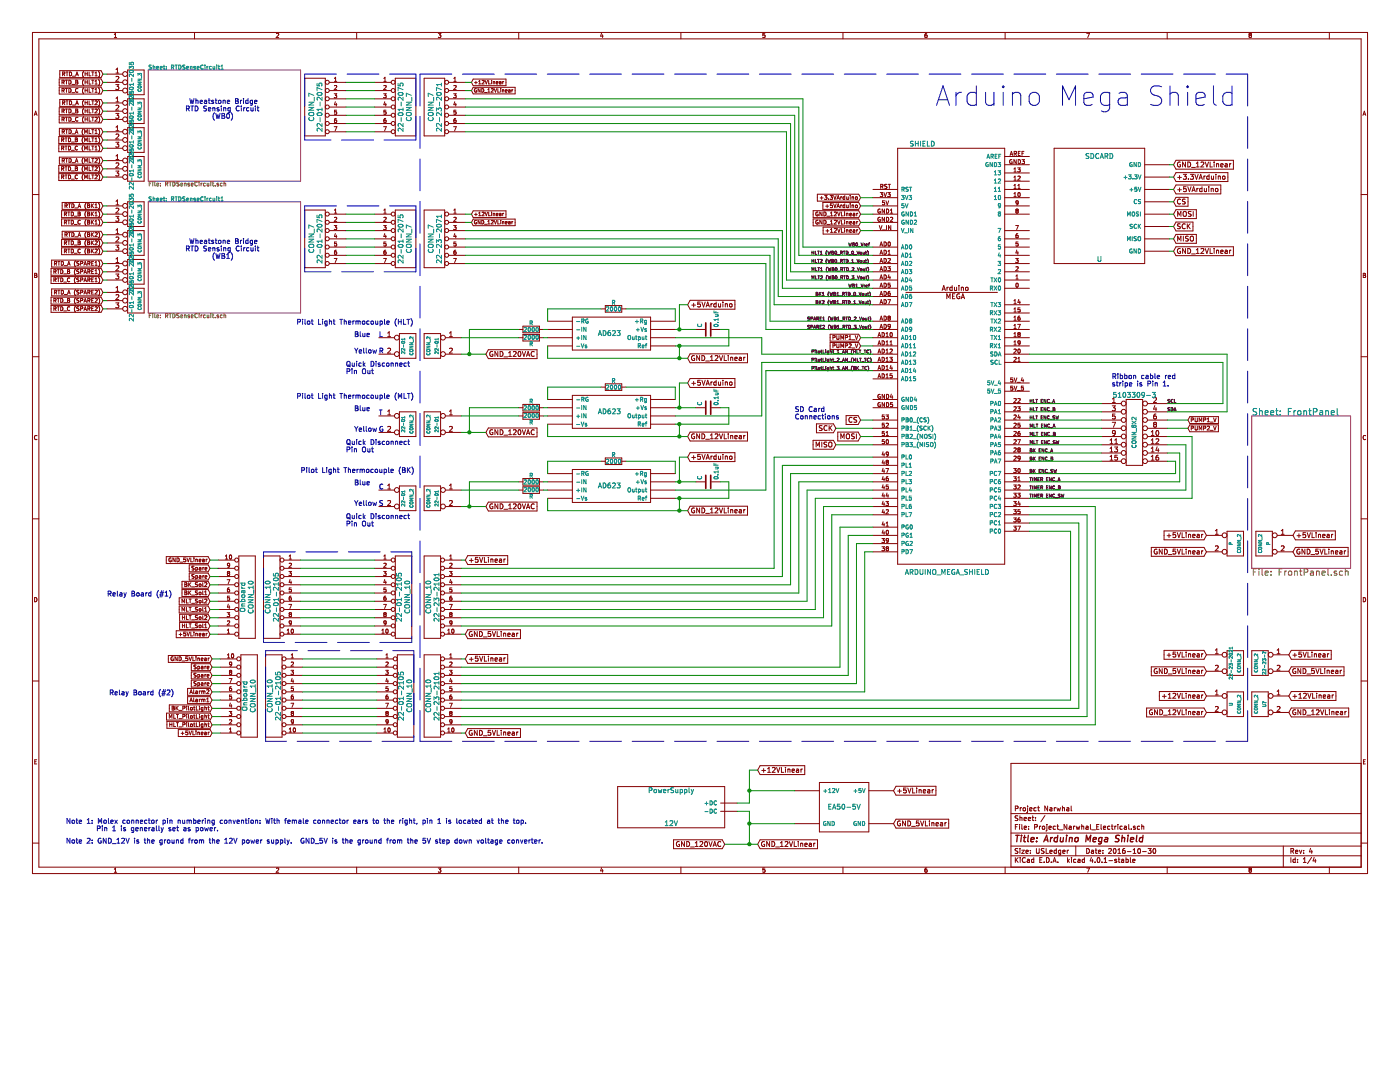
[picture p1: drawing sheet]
EESchema Schematic File Version 2
LIBS:Project_Narwhal_Electrical-rescue
LIBS:power
LIBS:device
LIBS:transistors
LIBS:conn
LIBS:linear
LIBS:regul
LIBS:74xx
LIBS:cmos4000
LIBS:adc-dac
LIBS:memory
LIBS:xilinx
LIBS:microcontrollers
LIBS:dsp
LIBS:microchip
LIBS:analog_switches
LIBS:motorola
LIBS:texas
LIBS:intel
LIBS:audio
LIBS:interface
LIBS:digital-audio
LIBS:philips
LIBS:display
LIBS:cypress
LIBS:siliconi
LIBS:opto
LIBS:atmel
LIBS:valves
LIBS:NarwhalLib
LIBS:Project_Narwhal_Electrical-cache
EELAYER 25 0
EELAYER END
$Descr USLedger 17000 11000
encoding utf-8
Sheet 1 4
Title "Arduino Mega Shield"
Date "2016-10-30"
Rev "4"
Comp "Project Narwhal"
Comment1 ""
Comment2 ""
Comment3 ""
Comment4 ""
$EndDescr
$Comp
L CONN_10 22-01-2105
U 1 1
P 4900 7250
F 0 "22-01-2105" V 4850 7250 60  0000 C CNN
F 1 "CONN_10" V 4950 7250 60  0000 C CNN
F 2 "" H 4900 7250 60  0000 C CNN
F 3 "" H 4900 7250 60  0000 C CNN
	1    4900 7250
	1    0    0    -1  
$EndComp
$Comp
L CONN_10 22-01-2105
U 1 1
P 4925 8450
F 0 "22-01-2105" V 4875 8450 60  0000 C CNN
F 1 "CONN_10" V 4975 8450 60  0000 C CNN
F 2 "" H 4925 8450 60  0000 C CNN
F 3 "" H 4925 8450 60  0000 C CNN
	1    4925 8450
	1    0    0    -1  
$EndComp
$Comp
L CONN_10 22-23-2101
U 1 1
P 5250 7250
F 0 "22-23-2101" V 5200 7250 60  0000 C CNN
F 1 "CONN_10" V 5300 7250 60  0000 C CNN
F 2 "" H 5250 7250 60  0000 C CNN
F 3 "" H 5250 7250 60  0000 C CNN
	1    5250 7250
	-1   0    0    -1  
$EndComp
$Comp
L CONN_10 22-23-2101
U 1 1
P 5250 8450
F 0 "22-23-2101" V 5200 8450 60  0000 C CNN
F 1 "CONN_10" V 5300 8450 60  0000 C CNN
F 2 "" H 5250 8450 60  0000 C CNN
F 3 "" H 5250 8450 60  0000 C CNN
	1    5250 8450
	-1   0    0    -1  
$EndComp
Text Notes 3600 3950 0    60   ~ 0
Pilot Light Thermocouple (HLT)
Text Notes 3600 4850 0    60   ~ 0
Pilot Light Thermocouple (MLT)
Text Notes 3650 5750 0    60   ~ 0
Pilot Light Thermocouple (BK)
$Comp
L CONN_10 Onboard
U 1 1
P 3000 7250
F 0 "Onboard" V 2950 7250 60  0000 C CNN
F 1 "CONN_10" V 3050 7250 60  0000 C CNN
F 2 "" H 3000 7250 60  0000 C CNN
F 3 "" H 3000 7250 60  0000 C CNN
	1    3000 7250
	1    0    0    1   
$EndComp
$Comp
L CONN_10 Onboard
U 1 1
P 3025 8450
F 0 "Onboard" V 2975 8450 60  0000 C CNN
F 1 "CONN_10" V 3075 8450 60  0000 C CNN
F 2 "" H 3025 8450 60  0000 C CNN
F 3 "" H 3025 8450 60  0000 C CNN
	1    3025 8450
	1    0    0    1   
$EndComp
$Comp
L CONN_10 22-01-2105
U 1 1
P 3300 7250
F 0 "22-01-2105" V 3250 7250 60  0000 C CNN
F 1 "CONN_10" V 3350 7250 60  0000 C CNN
F 2 "" H 3300 7250 60  0000 C CNN
F 3 "" H 3300 7250 60  0000 C CNN
	1    3300 7250
	-1   0    0    -1  
$EndComp
$Comp
L CONN_10 22-01-2105
U 1 1
P 3325 8450
F 0 "22-01-2105" V 3275 8450 60  0000 C CNN
F 1 "CONN_10" V 3375 8450 60  0000 C CNN
F 2 "" H 3325 8450 60  0000 C CNN
F 3 "" H 3325 8450 60  0000 C CNN
	1    3325 8450
	-1   0    0    -1  
$EndComp
Text Notes 1325 8450 0    60   ~ 0
Relay Board (#2)
Text Notes 1300 7250 0    60   ~ 0
Relay Board (#1)
$Sheet
S 15200 5050 1200 1850
U 55E39838
F0 "FrontPanel" 79
F1 "FrontPanel.sch" 79
$EndSheet
$Comp
L ARDUINO_MEGA_SHIELD SHIELD
U 1 1
P 11600 4250
F 0 "SHIELD" H 11200 6750 60  0000 C CNN
F 1 "ARDUINO_MEGA_SHIELD" H 11500 1550 60  0000 C CNN
F 2 "" H 11600 4250 60  0000 C CNN
F 3 "" H 11600 4250 60  0000 C CNN
	1    11600 4250
	1    0    0    -1  
$EndComp
Text GLabel 1250 900  0    47   Input ~ 0
RTD_A (HLT1)
Text GLabel 1250 1000 0    47   Input ~ 0
RTD_B (HLT1)
Text GLabel 1250 1100 0    47   Input ~ 0
RTD_C (HLT1)
Text GLabel 2550 7100 0    47   Input ~ 0
BK_Sol2
Text GLabel 2550 7200 0    47   Input ~ 0
BK_Sol1
Text GLabel 2550 7300 0    47   Input ~ 0
MLT_Sol2
Text GLabel 2550 7400 0    47   Input ~ 0
MLT_Sol1
Text GLabel 2550 7500 0    47   Input ~ 0
HLT_Sol2
Text GLabel 2550 7600 0    47   Input ~ 0
HLT_Sol1
Text GLabel 2550 7700 0    47   Input ~ 0
+5VLinear
Text GLabel 2575 8000 0    47   Input ~ 0
GND_5VLinear
Text GLabel 2575 8100 0    47   Input ~ 0
Spare
Text GLabel 2575 8200 0    47   Input ~ 0
Spare
Text GLabel 2575 8300 0    47   Input ~ 0
Spare
Text GLabel 2575 8400 0    47   Input ~ 0
Alarm2
Text GLabel 2575 8500 0    47   Input ~ 0
Alarm1
Text GLabel 2575 8600 0    47   Input ~ 0
BK_PilotLight
Text GLabel 2575 8700 0    47   Input ~ 0
MLT_PilotLight
Text GLabel 2575 8800 0    47   Input ~ 0
HLT_PilotLight
Text GLabel 2575 8900 0    47   Input ~ 0
+5VLinear
Text Label 9850 4300 0    39   ~ 0
PilotLight_1_AN_(HLT_TC)
Text Label 9850 4400 0    39   ~ 0
PilotLight_2_AN_(MLT_TC)
Text Label 9850 4500 0    39   ~ 0
PilotLight_3_AN_(BK_TC)
Text Label 10300 3000 0    39   ~ 0
WB0_Vref
Text Label 9850 3100 0    39   ~ 0
HLT1 (WB0_RTD_0_Vout)
$Comp
L CONN_3 22-01-2035
U 1 1
P 1650 1000
F 0 "22-01-2035" V 1600 1000 50  0000 C CNN
F 1 "CONN_3" V 1700 1000 40  0000 C CNN
F 2 "" H 1650 1000 60  0000 C CNN
F 3 "" H 1650 1000 60  0000 C CNN
	1    1650 1000
	1    0    0    -1  
$EndComp
$Comp
L CONN_3 22-01-2035
U 1 1
P 1650 1350
F 0 "22-01-2035" V 1600 1350 50  0000 C CNN
F 1 "CONN_3" V 1700 1350 40  0000 C CNN
F 2 "" H 1650 1350 60  0000 C CNN
F 3 "" H 1650 1350 60  0000 C CNN
	1    1650 1350
	1    0    0    -1  
$EndComp
$Comp
L CONN_3 22-01-2035
U 1 1
P 1650 1700
F 0 "22-01-2035" V 1600 1700 50  0000 C CNN
F 1 "CONN_3" V 1700 1700 40  0000 C CNN
F 2 "" H 1650 1700 60  0000 C CNN
F 3 "" H 1650 1700 60  0000 C CNN
	1    1650 1700
	1    0    0    -1  
$EndComp
$Sheet
S 1800 850  1850 1350
U 55E57BF5
F0 "RTDSenseCircuit1" 50
F1 "RTDSenseCircuit.sch" 50
$EndSheet
Text GLabel 5725 1000 2    43   Input ~ 0
+12VLinear
Text GLabel 5725 1100 2    43   Input ~ 0
GND_12VLinear
Text GLabel 5650 6800 2    60   Input ~ 0
+5VLinear
Text GLabel 5650 8000 2    60   Input ~ 0
+5VLinear
Text GLabel 10450 2500 0    47   Input ~ 0
+5VArduino
Text GLabel 10450 2600 0    47   Input ~ 0
GND_12VLinear
Text GLabel 1250 1250 0    47   Input ~ 0
RTD_A (HLT2)
Text GLabel 1250 1350 0    47   Input ~ 0
RTD_B (HLT2)
Text GLabel 1250 1450 0    47   Input ~ 0
RTD_C (HLT2)
Text GLabel 1250 1600 0    47   Input ~ 0
RTD_A (MLT1)
Text GLabel 1250 1700 0    47   Input ~ 0
RTD_B (MLT1)
Text GLabel 1250 1800 0    47   Input ~ 0
RTD_C (MLT1)
$Comp
L CONN_3 22-01-2035
U 1 1
P 1650 2050
F 0 "22-01-2035" V 1600 2050 50  0000 C CNN
F 1 "CONN_3" V 1700 2050 40  0000 C CNN
F 2 "" H 1650 2050 60  0000 C CNN
F 3 "" H 1650 2050 60  0000 C CNN
	1    1650 2050
	1    0    0    -1  
$EndComp
Text GLabel 1250 1950 0    47   Input ~ 0
RTD_A (MLT2)
Text GLabel 1250 2050 0    47   Input ~ 0
RTD_B (MLT2)
Text GLabel 1250 2150 0    47   Input ~ 0
RTD_C (MLT2)
Text GLabel 1250 2500 0    47   Input ~ 0
RTD_A (BK1)
Text GLabel 1250 2600 0    47   Input ~ 0
RTD_B (BK1)
Text GLabel 1250 2700 0    47   Input ~ 0
RTD_C (BK1)
$Comp
L CONN_3 22-01-2035
U 1 1
P 1650 2600
F 0 "22-01-2035" V 1600 2600 50  0000 C CNN
F 1 "CONN_3" V 1700 2600 40  0000 C CNN
F 2 "" H 1650 2600 60  0000 C CNN
F 3 "" H 1650 2600 60  0000 C CNN
	1    1650 2600
	1    0    0    -1  
$EndComp
$Comp
L CONN_3 22-01-2035
U 1 1
P 1650 2950
F 0 "22-01-2035" V 1600 2950 50  0000 C CNN
F 1 "CONN_3" V 1700 2950 40  0000 C CNN
F 2 "" H 1650 2950 60  0000 C CNN
F 3 "" H 1650 2950 60  0000 C CNN
	1    1650 2950
	1    0    0    -1  
$EndComp
$Comp
L CONN_3 22-01-2035
U 1 1
P 1650 3300
F 0 "22-01-2035" V 1600 3300 50  0000 C CNN
F 1 "CONN_3" V 1700 3300 40  0000 C CNN
F 2 "" H 1650 3300 60  0000 C CNN
F 3 "" H 1650 3300 60  0000 C CNN
	1    1650 3300
	1    0    0    -1  
$EndComp
Text GLabel 1250 2850 0    47   Input ~ 0
RTD_A (BK2)
Text GLabel 1250 2950 0    47   Input ~ 0
RTD_B (BK2)
Text GLabel 1250 3050 0    47   Input ~ 0
RTD_C (BK2)
Text GLabel 1250 3200 0    47   Input ~ 0
RTD_A (SPARE1)
Text GLabel 1250 3300 0    47   Input ~ 0
RTD_B (SPARE1)
Text GLabel 1250 3400 0    47   Input ~ 0
RTD_C (SPARE1)
$Comp
L CONN_3 22-01-2035
U 1 1
P 1650 3650
F 0 "22-01-2035" V 1600 3650 50  0000 C CNN
F 1 "CONN_3" V 1700 3650 40  0000 C CNN
F 2 "" H 1650 3650 60  0000 C CNN
F 3 "" H 1650 3650 60  0000 C CNN
	1    1650 3650
	1    0    0    -1  
$EndComp
Text GLabel 1250 3550 0    47   Input ~ 0
RTD_A (SPARE2)
Text GLabel 1250 3650 0    47   Input ~ 0
RTD_B (SPARE2)
Text GLabel 1250 3750 0    47   Input ~ 0
RTD_C (SPARE2)
$Sheet
S 1800 2450 1850 1350
U 55E62603
F0 "RTDSenseCircuit1" 50
F1 "RTDSenseCircuit.sch" 50
$EndSheet
Text Notes 2250 1450 0    60   ~ 0
 Wheatstone Bridge \nRTD Sensing Circuit\n       (WB0)
Text Notes 2250 3150 0    60   ~ 0
 Wheatstone Bridge \nRTD Sensing Circuit\n       (WB1)
Text Label 9850 3200 0    39   ~ 0
HLT2 (WB0_RTD_1_Vout)
Text Label 9850 3300 0    39   ~ 0
MLT1 (WB0_RTD_2_Vout)
Text Label 9850 3400 0    39   ~ 0
MLT2 (WB0_RTD_3_Vout)
Text Label 10300 3500 0    39   ~ 0
WB1_Vref
Text Label 9900 3600 0    39   ~ 0
BK1 (WB1_RTD_0_Vout)
Text Label 9900 3700 0    39   ~ 0
BK2 (WB1_RTD_1_Vout)
Text Label 9800 3900 0    39   ~ 0
SPARE1 (WB1_RTD_2_Vout)
Text Label 9800 4000 0    39   ~ 0
SPARE2 (WB1_RTD_3_Vout)
Text Label 12500 4900 0    39   ~ 0
HLT ENC_A
Text Label 12500 5000 0    39   ~ 0
HLT ENC_B
Text Label 12500 5100 0    39   ~ 0
HLT ENC_SW
Text Label 12500 5200 0    39   ~ 0
MLT ENC_A
Text Label 12500 5300 0    39   ~ 0
MLT ENC_B
Text Label 12500 5400 0    39   ~ 0
MLT ENC_SW
Text Label 12500 5500 0    39   ~ 0
BK ENC_A
Text Label 12500 5600 0    39   ~ 0
BK ENC_B
Text Label 12500 5750 0    39   ~ 0
BK ENC_SW
Text Label 12500 5850 0    39   ~ 0
TIMER ENC_A
Text Label 12500 5950 0    39   ~ 0
TIMER ENC_B
Text Label 12500 6050 0    39   ~ 0
TIMER ENC_SW
$Comp
L CONN_2 22-23-2021
U 1 1
P 15000 8050
F 0 "22-23-2021" V 14950 8050 40  0000 C CNN
F 1 "CONN_2" V 15050 8050 40  0000 C CNN
F 2 "" H 15000 8050 60  0000 C CNN
F 3 "" H 15000 8050 60  0000 C CNN
	1    15000 8050
	1    0    0    -1  
$EndComp
Text GLabel 14650 8150 0    60   Input ~ 0
GND_5VLinear
Text GLabel 14650 7950 0    60   Input ~ 0
+5VLinear
Text Label 14175 5000 0    39   ~ 0
SDA
Text Label 14175 4900 0    39   ~ 0
SCL
Text GLabel 14425 5100 2    47   Input ~ 0
PUMP1_V
Text GLabel 14425 5200 2    47   Input ~ 0
PUMP2_V
Text GLabel 10450 4100 0    47   Input ~ 0
PUMP1_V
Text GLabel 10450 4200 0    47   Input ~ 0
PUMP2_V
Text Notes 11350 1300 0    236  ~ 0
Arduino Mega Shield
$Comp
L EA50-5V U?
U 1 1
P 10250 9800
F 0 "U?" H 10250 9800 60  0001 C CNN
F 1 "EA50-5V" H 10250 9800 60  0000 C CNN
F 2 "" H 10250 9800 60  0000 C CNN
F 3 "" H 10250 9800 60  0000 C CNN
	1    10250 9800
	1    0    0    -1  
$EndComp
Text GLabel 10850 9600 2    60   Input ~ 0
+5VLinear
Text GLabel 10850 10000 2    60   Input ~ 0
GND_5VLinear
Text GLabel 2550 7000 0    47   Input ~ 0
Spare
Text GLabel 2550 6900 0    47   Input ~ 0
Spare
Text GLabel 2550 6800 0    47   Input ~ 0
GND_5VLinear
$Comp
L CONN_7 22-01-2075
U 1 1
P 4900 1300
F 0 "22-01-2075" V 4870 1300 60  0000 C CNN
F 1 "CONN_7" V 4970 1300 60  0000 C CNN
F 2 "" H 4900 1300 60  0000 C CNN
F 3 "" H 4900 1300 60  0000 C CNN
	1    4900 1300
	1    0    0    -1  
$EndComp
$Comp
L CONN_7 22-01-2075
U 1 1
P 3850 1300
F 0 "22-01-2075" V 3820 1300 60  0000 C CNN
F 1 "CONN_7" V 3920 1300 60  0000 C CNN
F 2 "" H 3850 1300 60  0000 C CNN
F 3 "" H 3850 1300 60  0000 C CNN
	1    3850 1300
	-1   0    0    -1  
$EndComp
$Comp
L CONN_7 22-23-2071
U 1 1
P 5300 1300
F 0 "22-23-2071" V 5270 1300 60  0000 C CNN
F 1 "CONN_7" V 5370 1300 60  0000 C CNN
F 2 "" H 5300 1300 60  0000 C CNN
F 3 "" H 5300 1300 60  0000 C CNN
	1    5300 1300
	-1   0    0    -1  
$EndComp
$Comp
L CONN_7 22-01-2075
U 1 1
P 4900 2900
F 0 "22-01-2075" V 4870 2900 60  0000 C CNN
F 1 "CONN_7" V 4970 2900 60  0000 C CNN
F 2 "" H 4900 2900 60  0000 C CNN
F 3 "" H 4900 2900 60  0000 C CNN
	1    4900 2900
	1    0    0    -1  
$EndComp
$Comp
L CONN_7 22-01-2075
U 1 1
P 3850 2900
F 0 "22-01-2075" V 3820 2900 60  0000 C CNN
F 1 "CONN_7" V 3920 2900 60  0000 C CNN
F 2 "" H 3850 2900 60  0000 C CNN
F 3 "" H 3850 2900 60  0000 C CNN
	1    3850 2900
	-1   0    0    -1  
$EndComp
Text GLabel 5725 2600 2    43   Input ~ 0
+12VLinear
Text GLabel 5725 2700 2    43   Input ~ 0
GND_12VLinear
$Comp
L CONN_7 22-23-2071
U 1 1
P 5300 2900
F 0 "22-23-2071" V 5270 2900 60  0000 C CNN
F 1 "CONN_7" V 5370 2900 60  0000 C CNN
F 2 "" H 5300 2900 60  0000 C CNN
F 3 "" H 5300 2900 60  0000 C CNN
	1    5300 2900
	-1   0    0    -1  
$EndComp
$Comp
L CONN_8X2 5103309-3
U 1 1
P 13775 5250
F 0 "5103309-3" H 13775 5700 60  0000 C CNN
F 1 "CONN_8X2" V 13775 5250 50  0000 C CNN
F 2 "" H 13775 5250 60  0000 C CNN
F 3 "" H 13775 5250 60  0000 C CNN
	1    13775 5250
	1    0    0    -1  
$EndComp
$Comp
L CONN_2 U
U 1 1
P 15000 8550
F 0 "U" V 14950 8550 40  0000 C CNN
F 1 "CONN_2" V 15050 8550 40  0000 C CNN
F 2 "" H 15000 8550 60  0000 C CNN
F 3 "" H 15000 8550 60  0000 C CNN
	1    15000 8550
	1    0    0    -1  
$EndComp
Text GLabel 14650 8650 0    60   Input ~ 0
GND_12VLinear
Text GLabel 14650 8450 0    60   Input ~ 0
+12VLinear
$Comp
L SDCARD U
U 1 1
P 13350 2450
F 0 "U" H 13350 1750 60  0000 C CNN
F 1 "SDCARD" H 13350 3000 60  0000 C CNN
F 2 "" H 13350 2400 60  0000 C CNN
F 3 "" H 13350 2400 60  0000 C CNN
	1    13350 2450
	1    0    0    -1  
$EndComp
Text GLabel 14250 2000 2    60   Input ~ 0
GND_12VLinear
Text GLabel 14250 3050 2    60   Input ~ 0
GND_12VLinear
Text GLabel 10450 2400 0    47   Input ~ 0
+3.3VArduino
Text Notes 800  10100 0    60   ~ 0
Note 1: Molex connector pin numbering convention: With female connector ears to the right, pin 1 is located at the top.\n        Pin 1 is generally set as power.
Text Notes 800  10250 0    60   ~ 0
Note 2: GND_12V is the ground from the 12V power supply.  GND_5V is the ground from the 5V step down voltage converter.
Text Notes 13500 4700 0    60   ~ 0
Ribbon cable red\nstripe is Pin 1.
Text GLabel 14650 6500 0    60   Input ~ 0
+5VLinear
$Comp
L CONN_2 P
U 1 1
P 15000 6600
F 0 "P" V 14950 6600 40  0000 C CNN
F 1 "CONN_2" V 15050 6600 40  0000 C CNN
F 2 "" H 15000 6600 60  0000 C CNN
F 3 "" H 15000 6600 60  0000 C CNN
	1    15000 6600
	1    0    0    -1  
$EndComp
$Comp
L CONN_2 P
U 1 1
P 15350 6600
F 0 "P" V 15300 6600 40  0000 C CNN
F 1 "CONN_2" V 15400 6600 40  0000 C CNN
F 2 "" H 15350 6600 60  0000 C CNN
F 3 "" H 15350 6600 60  0000 C CNN
	1    15350 6600
	-1   0    0    -1  
$EndComp
Text GLabel 14650 6700 0    60   Input ~ 0
GND_5VLinear
Text GLabel 15700 6500 2    60   Input ~ 0
+5VLinear
Text GLabel 15700 6700 2    60   Input ~ 0
GND_5VLinear
$Comp
L PowerSupply 12V
U 1 1
P 8150 9800
F 0 "12V" H 8150 9600 60  0000 C CNN
F 1 "PowerSupply" H 8150 10000 60  0000 C CNN
F 2 "" H 8150 9800 60  0000 C CNN
F 3 "" H 8150 9800 60  0000 C CNN
	1    8150 9800
	-1   0    0    -1  
$EndComp
Text GLabel 9200 9350 2    60   Input ~ 0
+12VLinear
Text GLabel 9200 10250 2    60   Input ~ 0
GND_12VLinear
Wire Wire Line
	9750 3000 10600 3000
Wire Wire Line
	9700 3100 10600 3100
Wire Wire Line
	9650 3200 10600 3200
Wire Wire Line
	9600 3300 10600 3300
Wire Wire Line
	9550 3400 10600 3400
Wire Wire Line
	12500 4900 13375 4900
Wire Wire Line
	12500 5000 13375 5000
Wire Wire Line
	12500 5100 13375 5100
Wire Wire Line
	12500 5200 13375 5200
Wire Wire Line
	12500 5300 13375 5300
Wire Wire Line
	12500 5400 13375 5400
Wire Wire Line
	12500 5500 13375 5500
Wire Wire Line
	12500 5600 13375 5600
Wire Wire Line
	2550 7100 2650 7100
Wire Wire Line
	2650 7200 2550 7200
Wire Wire Line
	2550 7300 2650 7300
Wire Wire Line
	2650 7400 2550 7400
Wire Wire Line
	2550 7500 2650 7500
Wire Wire Line
	2650 7600 2550 7600
Wire Wire Line
	2650 7700 2550 7700
Wire Wire Line
	2575 8000 2675 8000
Wire Wire Line
	2675 8100 2575 8100
Wire Wire Line
	2575 8200 2675 8200
Wire Wire Line
	2675 8300 2575 8300
Wire Wire Line
	2575 8400 2675 8400
Wire Wire Line
	2675 8500 2575 8500
Wire Wire Line
	2575 8600 2675 8600
Wire Wire Line
	2675 8700 2575 8700
Wire Wire Line
	2575 8800 2675 8800
Wire Wire Line
	2675 8900 2575 8900
Wire Wire Line
	4550 6800 3650 6800
Wire Wire Line
	3650 6900 4550 6900
Wire Wire Line
	4550 7000 3650 7000
Wire Wire Line
	3650 7100 4550 7100
Wire Wire Line
	4550 7200 3650 7200
Wire Wire Line
	3650 7300 4550 7300
Wire Wire Line
	4550 7400 3650 7400
Wire Wire Line
	3650 7500 4550 7500
Wire Wire Line
	4550 7600 3650 7600
Wire Wire Line
	3650 7700 4550 7700
Wire Wire Line
	4575 8000 3675 8000
Wire Wire Line
	4575 8100 3675 8100
Wire Wire Line
	4575 8200 3675 8200
Wire Wire Line
	3675 8300 4575 8300
Wire Wire Line
	4575 8400 3675 8400
Wire Wire Line
	3675 8500 4575 8500
Wire Wire Line
	3675 8600 4575 8600
Wire Wire Line
	4575 8700 3675 8700
Wire Wire Line
	3675 8800 4575 8800
Wire Wire Line
	4575 8900 3675 8900
Wire Wire Line
	5600 7000 9500 7000
Wire Wire Line
	5600 7200 9700 7200
Wire Wire Line
	5600 7400 9900 7400
Wire Wire Line
	5600 7600 10100 7600
Wire Wire Line
	5650 6800 5600 6800
Wire Wire Line
	5600 8000 5650 8000
Wire Wire Line
	10450 2500 10600 2500
Wire Wire Line
	10450 2600 10600 2600
Wire Wire Line
	1300 900  1250 900 
Wire Wire Line
	1300 1000 1250 1000
Wire Wire Line
	1300 1100 1250 1100
Wire Wire Line
	1300 1250 1250 1250
Wire Wire Line
	1250 1350 1300 1350
Wire Wire Line
	1300 1450 1250 1450
Wire Wire Line
	1300 1600 1250 1600
Wire Wire Line
	1300 1700 1250 1700
Wire Wire Line
	1300 1800 1250 1800
Wire Wire Line
	1300 1950 1250 1950
Wire Wire Line
	1300 2050 1250 2050
Wire Wire Line
	1300 2150 1250 2150
Wire Wire Line
	1300 2500 1250 2500
Wire Wire Line
	1300 2600 1250 2600
Wire Wire Line
	1300 2700 1250 2700
Wire Wire Line
	1300 2850 1250 2850
Wire Wire Line
	1250 2950 1300 2950
Wire Wire Line
	1300 3050 1250 3050
Wire Wire Line
	1300 3200 1250 3200
Wire Wire Line
	1300 3300 1250 3300
Wire Wire Line
	1300 3400 1250 3400
Wire Wire Line
	1300 3550 1250 3550
Wire Wire Line
	1300 3650 1250 3650
Wire Wire Line
	1300 3750 1250 3750
Wire Wire Line
	9550 1600 9550 3400
Wire Wire Line
	9600 3300 9600 1500
Wire Wire Line
	9650 1400 9650 3200
Wire Wire Line
	9700 3100 9700 1300
Wire Wire Line
	9750 1200 9750 3000
Wire Notes Line
	3700 900  3700 1700
Wire Notes Line
	5050 900  5050 1700
Wire Notes Line
	5050 1700 3700 1700
Wire Notes Line
	3200 7800 3200 6700
Wire Notes Line
	3200 6700 5000 6700
Wire Notes Line
	5000 6700 5000 7800
Wire Notes Line
	5000 7800 3200 7800
Wire Notes Line
	3225 9000 3225 7900
Wire Notes Line
	3225 7900 5025 7900
Wire Notes Line
	5025 7900 5025 9000
Wire Notes Line
	5025 9000 3225 9000
Wire Wire Line
	12500 4300 14900 4300
Wire Wire Line
	12500 4400 14850 4400
Wire Wire Line
	14175 5100 14425 5100
Wire Wire Line
	14175 5200 14425 5200
Wire Notes Line
	5100 900  5100 9000
Wire Wire Line
	2650 6800 2550 6800
Wire Wire Line
	2550 6900 2650 6900
Wire Wire Line
	2650 7000 2550 7000
Wire Wire Line
	4200 1000 4550 1000
Wire Wire Line
	4550 1100 4200 1100
Wire Wire Line
	4200 1200 4550 1200
Wire Wire Line
	4550 1300 4200 1300
Wire Wire Line
	4200 1400 4550 1400
Wire Wire Line
	4550 1500 4200 1500
Wire Wire Line
	4200 1600 4550 1600
Wire Wire Line
	5725 1000 5650 1000
Wire Wire Line
	5650 1100 5725 1100
Wire Wire Line
	5650 1200 9750 1200
Wire Wire Line
	9700 1300 5650 1300
Wire Wire Line
	5650 1400 9650 1400
Wire Wire Line
	9600 1500 5650 1500
Wire Wire Line
	5650 1600 9550 1600
Wire Notes Line
	3700 900  5050 900 
Wire Notes Line
	3700 2500 3700 3300
Wire Notes Line
	5050 2500 5050 3300
Wire Notes Line
	5050 3300 3700 3300
Wire Wire Line
	4200 2600 4550 2600
Wire Wire Line
	4550 2700 4200 2700
Wire Wire Line
	4200 2800 4550 2800
Wire Wire Line
	4550 2900 4200 2900
Wire Wire Line
	4200 3000 4550 3000
Wire Wire Line
	4550 3100 4200 3100
Wire Wire Line
	4200 3200 4550 3200
Wire Notes Line
	3700 2500 5050 2500
Wire Wire Line
	5725 2600 5650 2600
Wire Wire Line
	5650 2700 5725 2700
Wire Wire Line
	14175 4900 14850 4900
Wire Wire Line
	14850 4900 14850 4400
Wire Wire Line
	14175 5000 14900 5000
Wire Wire Line
	14900 5000 14900 4300
Wire Wire Line
	12500 5750 14275 5750
Wire Wire Line
	14275 5750 14275 5600
Wire Wire Line
	14275 5600 14175 5600
Wire Wire Line
	12500 5850 14325 5850
Wire Wire Line
	14325 5850 14325 5500
Wire Wire Line
	14325 5500 14175 5500
Wire Wire Line
	12500 5950 14400 5950
Wire Wire Line
	14400 5950 14400 5400
Wire Wire Line
	14400 5400 14175 5400
Wire Wire Line
	12500 6050 14475 6050
Wire Wire Line
	14475 6050 14475 5300
Wire Wire Line
	14475 5300 14175 5300
Wire Wire Line
	10100 7600 10100 6250
Wire Wire Line
	10100 6250 10600 6250
Wire Wire Line
	9900 7400 9900 6050
Wire Wire Line
	9900 6050 10600 6050
Wire Wire Line
	9700 7200 9700 5850
Wire Wire Line
	9700 5850 10600 5850
Wire Wire Line
	9500 7000 9500 5650
Wire Wire Line
	9500 5650 10600 5650
Wire Wire Line
	10450 2400 10600 2400
Text GLabel 5650 7700 2    60   Input ~ 0
GND_5VLinear
Text GLabel 5650 8900 2    60   Input ~ 0
GND_5VLinear
Wire Wire Line
	5600 7700 5650 7700
Wire Wire Line
	5600 8900 5650 8900
Text Notes 4600 4100 0    60   ~ 0
L
Text Notes 4600 4300 0    60   ~ 0
R
Text Notes 4600 5050 0    60   ~ 0
T
Text Notes 4600 5250 0    60   ~ 0
G
Text Notes 4300 4100 0    60   ~ 0
Blue
Text Notes 4300 5000 0    60   ~ 0
Blue
Text Notes 4300 5900 0    60   ~ 0
Blue
Text Notes 4300 4300 0    60   ~ 0
Yellow
Text Notes 4300 5250 0    60   ~ 0
Yellow
Text Notes 4300 6150 0    60   ~ 0
Yellow
Text Notes 4200 6400 0    60   ~ 0
Quick Disconnect\nPin Out
Wire Wire Line
	10450 4100 10600 4100
Wire Wire Line
	10450 4200 10600 4200
Wire Notes Line
	5100 9000 15150 9000
Wire Notes Line
	5100 900  15150 900 
Wire Notes Line
	15150 900  15150 9000
Wire Wire Line
	13300 8800 5600 8800
Wire Wire Line
	13300 8800 13300 6150
Wire Wire Line
	13300 6150 12500 6150
Wire Wire Line
	12500 6250 13200 6250
Wire Wire Line
	13200 6250 13200 8700
Wire Wire Line
	13200 8700 5600 8700
Wire Wire Line
	12500 6350 13100 6350
Wire Wire Line
	13100 6350 13100 8600
Wire Wire Line
	13100 8600 5600 8600
Wire Wire Line
	12500 6450 13000 6450
Wire Wire Line
	13000 6450 13000 8500
Wire Wire Line
	13000 8500 5600 8500
Wire Wire Line
	5600 8400 10500 8400
Wire Wire Line
	10500 8400 10500 6700
Wire Wire Line
	10500 6700 10600 6700
Wire Wire Line
	5600 8300 10400 8300
Wire Wire Line
	10400 8300 10400 6600
Wire Wire Line
	10400 6600 10600 6600
Wire Wire Line
	5600 8200 10300 8200
Wire Wire Line
	10300 8200 10300 6500
Wire Wire Line
	10300 6500 10600 6500
Wire Wire Line
	5600 8100 10200 8100
Wire Wire Line
	10200 8100 10200 6400
Wire Wire Line
	10200 6400 10600 6400
Wire Wire Line
	5600 7500 10000 7500
Wire Wire Line
	10000 7500 10000 6150
Wire Wire Line
	10000 6150 10600 6150
Wire Wire Line
	5600 7300 9800 7300
Wire Wire Line
	9800 7300 9800 5950
Wire Wire Line
	9800 5950 10600 5950
Wire Wire Line
	5600 7100 9600 7100
Wire Wire Line
	9600 7100 9600 5750
Wire Wire Line
	9600 5750 10600 5750
Wire Wire Line
	5600 6900 9400 6900
Wire Wire Line
	9400 6900 9400 5550
Wire Wire Line
	9400 5550 10600 5550
Text GLabel 10450 2800 0    47   Input ~ 0
+12VLinear
Wire Wire Line
	10450 2800 10600 2800
$Comp
L CONN_2 22-23-?
U 1 1
P 15300 8050
F 0 "22-23-?" V 15250 8050 40  0000 C CNN
F 1 "CONN_2" V 15350 8050 40  0000 C CNN
F 2 "" H 15300 8050 60  0000 C CNN
F 3 "" H 15300 8050 60  0000 C CNN
	1    15300 8050
	-1   0    0    -1  
$EndComp
Text GLabel 15650 8150 2    60   Input ~ 0
GND_5VLinear
Text GLabel 15650 7950 2    60   Input ~ 0
+5VLinear
$Comp
L CONN_2 U?
U 1 1
P 15300 8550
F 0 "U?" V 15250 8550 40  0000 C CNN
F 1 "CONN_2" V 15350 8550 40  0000 C CNN
F 2 "" H 15300 8550 60  0000 C CNN
F 3 "" H 15300 8550 60  0000 C CNN
	1    15300 8550
	-1   0    0    -1  
$EndComp
Text GLabel 15650 8650 2    60   Input ~ 0
GND_12VLinear
Text GLabel 15650 8450 2    60   Input ~ 0
+12VLinear
Text GLabel 14250 2150 2    60   Input ~ 0
+3.3VArduino
Text GLabel 14250 2300 2    60   Input ~ 0
+5VArduino
Text GLabel 10450 2700 0    47   Input ~ 0
GND_12VLinear
Wire Wire Line
	10450 2700 10600 2700
Wire Wire Line
	5650 2800 9500 2800
Wire Wire Line
	9500 2800 9500 3500
Wire Wire Line
	9500 3500 10600 3500
Wire Wire Line
	5650 2900 9450 2900
Wire Wire Line
	9450 2900 9450 3600
Wire Wire Line
	9450 3600 10600 3600
Wire Wire Line
	5650 3000 9400 3000
Wire Wire Line
	9400 3000 9400 3700
Wire Wire Line
	9400 3700 10600 3700
Wire Wire Line
	5650 3100 9350 3100
Wire Wire Line
	9350 3100 9350 3900
Wire Wire Line
	9350 3900 10600 3900
Wire Wire Line
	5650 3200 9300 3200
Wire Wire Line
	9300 3200 9300 4000
Wire Wire Line
	9300 4000 10600 4000
$Comp
L AD623 U?
U 1 1
P 7400 4050
F 0 "U?" H 7400 4050 60  0001 C CNN
F 1 "AD623" H 7400 4050 60  0000 C CNN
F 2 "" H 7400 4050 60  0000 C CNN
F 3 "" H 7400 4050 60  0000 C CNN
	1    7400 4050
	1    0    0    -1  
$EndComp
$Comp
L C C
U 1 1
P 8600 4000
F 0 "C" H 8625 4100 50  0000 L CNN
F 1 "0.1uF" H 8625 3900 50  0000 L CNN
F 2 "" H 8638 3850 50  0000 C CNN
F 3 "" H 8600 4000 50  0000 C CNN
	1    8600 4000
	0    -1   -1   0   
$EndComp
$Comp
L R R
U 1 1
P 7450 3750
F 0 "R" V 7530 3750 50  0000 C CNN
F 1 "2000" V 7450 3750 50  0000 C CNN
F 2 "" V 7380 3750 50  0000 C CNN
F 3 "" H 7450 3750 50  0000 C CNN
	1    7450 3750
	0    1    -1   0   
$EndComp
$Comp
L R R
U 1 1
P 6450 4000
F 0 "R" V 6530 4000 50  0000 C CNN
F 1 "2000" V 6450 4000 50  0000 C CNN
F 2 "" V 6380 4000 50  0000 C CNN
F 3 "" H 6450 4000 50  0000 C CNN
	1    6450 4000
	0    1    -1   0   
$EndComp
$Comp
L R R
U 1 1
P 6450 4100
F 0 "R" V 6530 4100 50  0000 C CNN
F 1 "2000" V 6450 4100 50  0000 C CNN
F 2 "" V 6380 4100 50  0000 C CNN
F 3 "" H 6450 4100 50  0000 C CNN
	1    6450 4100
	0    1    1    0   
$EndComp
Text GLabel 8350 4350 2    60   Input ~ 0
GND_12VLinear
Text GLabel 8350 3700 2    60   Input ~ 0
+5VArduino
Wire Wire Line
	8200 3900 8200 3750
Wire Wire Line
	8200 3750 7600 3750
Wire Wire Line
	7300 3750 6650 3750
Wire Wire Line
	6650 3750 6650 3900
Wire Wire Line
	8200 4000 8450 4000
Wire Wire Line
	8250 4000 8250 3700
Wire Wire Line
	8250 3700 8350 3700
Connection ~ 8250 4000
Wire Wire Line
	8750 4000 8850 4000
Wire Wire Line
	8850 4000 8850 4200
Wire Wire Line
	8850 4200 8200 4200
Wire Wire Line
	8250 4200 8250 4350
Wire Wire Line
	6650 4350 8350 4350
Connection ~ 8250 4200
Wire Wire Line
	6650 4350 6650 4200
Connection ~ 8250 4350
Wire Wire Line
	5700 4000 6300 4000
Wire Wire Line
	6600 4000 6650 4000
Wire Wire Line
	6600 4100 6650 4100
$Comp
L CONN_2 22-01
U 1 1
P 4950 6050
F 0 "22-01" V 4900 6050 40  0000 C CNN
F 1 "CONN_2" V 5000 6050 40  0000 C CNN
F 2 "" H 4950 6050 60  0000 C CNN
F 3 "" H 4950 6050 60  0000 C CNN
	1    4950 6050
	1    0    0    -1  
$EndComp
Text Notes 4600 5950 0    60   ~ 0
C
Text Notes 4600 6150 0    60   ~ 0
S
$Comp
L CONN_2 22-01
U 1 1
P 4950 5150
F 0 "22-01" V 4900 5150 40  0000 C CNN
F 1 "CONN_2" V 5000 5150 40  0000 C CNN
F 2 "" H 4950 5150 60  0000 C CNN
F 3 "" H 4950 5150 60  0000 C CNN
	1    4950 5150
	1    0    0    -1  
$EndComp
$Comp
L CONN_2 22-01
U 1 1
P 4950 4200
F 0 "22-01" V 4900 4200 40  0000 C CNN
F 1 "CONN_2" V 5000 4200 40  0000 C CNN
F 2 "" H 4950 4200 60  0000 C CNN
F 3 "" H 4950 4200 60  0000 C CNN
	1    4950 4200
	1    0    0    -1  
$EndComp
$Comp
L CONN_2 22-01
U 1 1
P 5250 4200
F 0 "22-01" V 5200 4200 40  0000 C CNN
F 1 "CONN_2" V 5300 4200 40  0000 C CNN
F 2 "" H 5250 4200 60  0000 C CNN
F 3 "" H 5250 4200 60  0000 C CNN
	1    5250 4200
	-1   0    0    -1  
$EndComp
$Comp
L CONN_2 22-01
U 1 1
P 5250 5150
F 0 "22-01" V 5200 5150 40  0000 C CNN
F 1 "CONN_2" V 5300 5150 40  0000 C CNN
F 2 "" H 5250 5150 60  0000 C CNN
F 3 "" H 5250 5150 60  0000 C CNN
	1    5250 5150
	-1   0    0    -1  
$EndComp
$Comp
L CONN_2 22-01
U 1 1
P 5250 6050
F 0 "22-01" V 5200 6050 40  0000 C CNN
F 1 "CONN_2" V 5300 6050 40  0000 C CNN
F 2 "" H 5250 6050 60  0000 C CNN
F 3 "" H 5250 6050 60  0000 C CNN
	1    5250 6050
	-1   0    0    -1  
$EndComp
Text GLabel 5900 6150 2    60   Input ~ 0
GND_120VAC
Text GLabel 14250 2450 2    60   Input ~ 0
CS
Text GLabel 14250 2600 2    60   Input ~ 0
MOSI
Text GLabel 14250 2750 2    60   Input ~ 0
SCK
Text GLabel 14250 2900 2    60   Input ~ 0
MISO
Text GLabel 10450 5100 0    60   Input ~ 0
CS
Text GLabel 10450 5300 0    60   Input ~ 0
MOSI
Text GLabel 10150 5200 0    60   Input ~ 0
SCK
Text GLabel 10150 5400 0    60   Input ~ 0
MISO
Wire Wire Line
	10450 5100 10600 5100
Wire Wire Line
	10150 5200 10600 5200
Wire Wire Line
	10450 5300 10600 5300
Wire Wire Line
	10150 5400 10600 5400
Wire Wire Line
	14200 2000 14250 2000
Wire Wire Line
	14200 2150 14250 2150
Wire Wire Line
	14200 2300 14250 2300
Wire Wire Line
	14200 2450 14250 2450
Wire Wire Line
	14200 2600 14250 2600
Wire Wire Line
	14200 2750 14250 2750
Wire Wire Line
	14200 2900 14250 2900
Wire Wire Line
	14200 3050 14250 3050
$Comp
L AD623 U?
U 1 1
P 7400 5000
F 0 "U?" H 7400 5000 60  0001 C CNN
F 1 "AD623" H 7400 5000 60  0000 C CNN
F 2 "" H 7400 5000 60  0000 C CNN
F 3 "" H 7400 5000 60  0000 C CNN
	1    7400 5000
	1    0    0    -1  
$EndComp
$Comp
L C C
U 1 1
P 8600 4950
F 0 "C" H 8625 5050 50  0000 L CNN
F 1 "0.1uF" H 8625 4850 50  0000 L CNN
F 2 "" H 8638 4800 50  0000 C CNN
F 3 "" H 8600 4950 50  0000 C CNN
	1    8600 4950
	0    -1   -1   0   
$EndComp
$Comp
L R R
U 1 1
P 7450 4700
F 0 "R" V 7530 4700 50  0000 C CNN
F 1 "2000" V 7450 4700 50  0000 C CNN
F 2 "" V 7380 4700 50  0000 C CNN
F 3 "" H 7450 4700 50  0000 C CNN
	1    7450 4700
	0    1    -1   0   
$EndComp
$Comp
L R R
U 1 1
P 6450 4950
F 0 "R" V 6530 4950 50  0000 C CNN
F 1 "2000" V 6450 4950 50  0000 C CNN
F 2 "" V 6380 4950 50  0000 C CNN
F 3 "" H 6450 4950 50  0000 C CNN
	1    6450 4950
	0    1    -1   0   
$EndComp
$Comp
L R R
U 1 1
P 6450 5050
F 0 "R" V 6530 5050 50  0000 C CNN
F 1 "2000" V 6450 5050 50  0000 C CNN
F 2 "" V 6380 5050 50  0000 C CNN
F 3 "" H 6450 5050 50  0000 C CNN
	1    6450 5050
	0    1    1    0   
$EndComp
Text GLabel 8350 5300 2    60   Input ~ 0
GND_12VLinear
Text GLabel 8350 4650 2    60   Input ~ 0
+5VArduino
Wire Wire Line
	8200 4850 8200 4700
Wire Wire Line
	8200 4700 7600 4700
Wire Wire Line
	7300 4700 6650 4700
Wire Wire Line
	6650 4700 6650 4850
Wire Wire Line
	8200 4950 8450 4950
Wire Wire Line
	8250 4950 8250 4650
Wire Wire Line
	8250 4650 8350 4650
Connection ~ 8250 4950
Wire Wire Line
	8750 4950 8850 4950
Wire Wire Line
	8850 4950 8850 5150
Wire Wire Line
	8850 5150 8200 5150
Wire Wire Line
	8250 5150 8250 5300
Wire Wire Line
	6650 5300 8350 5300
Connection ~ 8250 5150
Wire Wire Line
	6650 5300 6650 5150
Connection ~ 8250 5300
Wire Wire Line
	5700 4950 6300 4950
Wire Wire Line
	6600 4950 6650 4950
Wire Wire Line
	6600 5050 6650 5050
$Comp
L AD623 U?
U 1 1
P 7400 5900
F 0 "U?" H 7400 5900 60  0001 C CNN
F 1 "AD623" H 7400 5900 60  0000 C CNN
F 2 "" H 7400 5900 60  0000 C CNN
F 3 "" H 7400 5900 60  0000 C CNN
	1    7400 5900
	1    0    0    -1  
$EndComp
$Comp
L C C
U 1 1
P 8600 5850
F 0 "C" H 8625 5950 50  0000 L CNN
F 1 "0.1uF" H 8625 5750 50  0000 L CNN
F 2 "" H 8638 5700 50  0000 C CNN
F 3 "" H 8600 5850 50  0000 C CNN
	1    8600 5850
	0    -1   -1   0   
$EndComp
$Comp
L R R
U 1 1
P 7450 5600
F 0 "R" V 7530 5600 50  0000 C CNN
F 1 "2000" V 7450 5600 50  0000 C CNN
F 2 "" V 7380 5600 50  0000 C CNN
F 3 "" H 7450 5600 50  0000 C CNN
	1    7450 5600
	0    1    -1   0   
$EndComp
$Comp
L R R
U 1 1
P 6450 5850
F 0 "R" V 6530 5850 50  0000 C CNN
F 1 "2000" V 6450 5850 50  0000 C CNN
F 2 "" V 6380 5850 50  0000 C CNN
F 3 "" H 6450 5850 50  0000 C CNN
	1    6450 5850
	0    1    -1   0   
$EndComp
$Comp
L R R
U 1 1
P 6450 5950
F 0 "R" V 6530 5950 50  0000 C CNN
F 1 "2000" V 6450 5950 50  0000 C CNN
F 2 "" V 6380 5950 50  0000 C CNN
F 3 "" H 6450 5950 50  0000 C CNN
	1    6450 5950
	0    1    1    0   
$EndComp
Text GLabel 8350 6200 2    60   Input ~ 0
GND_12VLinear
Text GLabel 8350 5550 2    60   Input ~ 0
+5VArduino
Wire Wire Line
	8200 5750 8200 5600
Wire Wire Line
	8200 5600 7600 5600
Wire Wire Line
	7300 5600 6650 5600
Wire Wire Line
	6650 5600 6650 5750
Wire Wire Line
	8200 5850 8450 5850
Wire Wire Line
	8250 5850 8250 5550
Wire Wire Line
	8250 5550 8350 5550
Connection ~ 8250 5850
Wire Wire Line
	8750 5850 8850 5850
Wire Wire Line
	8850 5850 8850 6050
Wire Wire Line
	8850 6050 8200 6050
Wire Wire Line
	8250 6050 8250 6200
Wire Wire Line
	6650 6200 8350 6200
Connection ~ 8250 6050
Wire Wire Line
	6650 6200 6650 6050
Connection ~ 8250 6200
Wire Wire Line
	5700 5850 6300 5850
Wire Wire Line
	6600 5850 6650 5850
Wire Wire Line
	6600 5950 6650 5950
Text GLabel 5900 4300 2    60   Input ~ 0
GND_120VAC
Text GLabel 5900 5250 2    60   Input ~ 0
GND_120VAC
Text Notes 4200 5500 0    60   ~ 0
Quick Disconnect\nPin Out
Text Notes 4200 4550 0    60   ~ 0
Quick Disconnect\nPin Out
Wire Wire Line
	5600 4100 6300 4100
Wire Wire Line
	5600 4300 5900 4300
Wire Wire Line
	5600 5050 6300 5050
Wire Wire Line
	5600 5250 5900 5250
Wire Wire Line
	5600 5950 6300 5950
Wire Wire Line
	5600 6150 5900 6150
Wire Wire Line
	9300 5950 8200 5950
Wire Wire Line
	9300 4500 9300 5950
Wire Wire Line
	9250 5050 8200 5050
Wire Wire Line
	9250 4400 9250 5050
Wire Wire Line
	8200 4100 9250 4100
Wire Wire Line
	9250 4100 9250 4300
Wire Wire Line
	9250 4300 10600 4300
Wire Wire Line
	9250 4400 10600 4400
Wire Wire Line
	9300 4500 10600 4500
Text Notes 9650 5100 0    60   ~ 0
SD Card\nConnections
Text GLabel 8800 10250 0    60   Input ~ 0
GND_120VAC
Wire Wire Line
	9100 9750 8950 9750
Wire Wire Line
	9100 9350 9100 9750
Wire Wire Line
	9100 9600 9650 9600
Wire Wire Line
	8950 9850 9100 9850
Wire Wire Line
	9100 9850 9100 10250
Wire Wire Line
	9100 9350 9200 9350
Connection ~ 9100 9600
Wire Wire Line
	8800 10250 9200 10250
Connection ~ 9100 10000
Wire Wire Line
	9100 10000 9650 10000
Connection ~ 9100 10250
Wire Wire Line
	5700 4300 5700 4000
Connection ~ 5700 4300
Wire Wire Line
	5700 5250 5700 4950
Connection ~ 5700 5250
Wire Wire Line
	5700 6150 5700 5850
Connection ~ 5700 6150
$EndSCHEMATC
